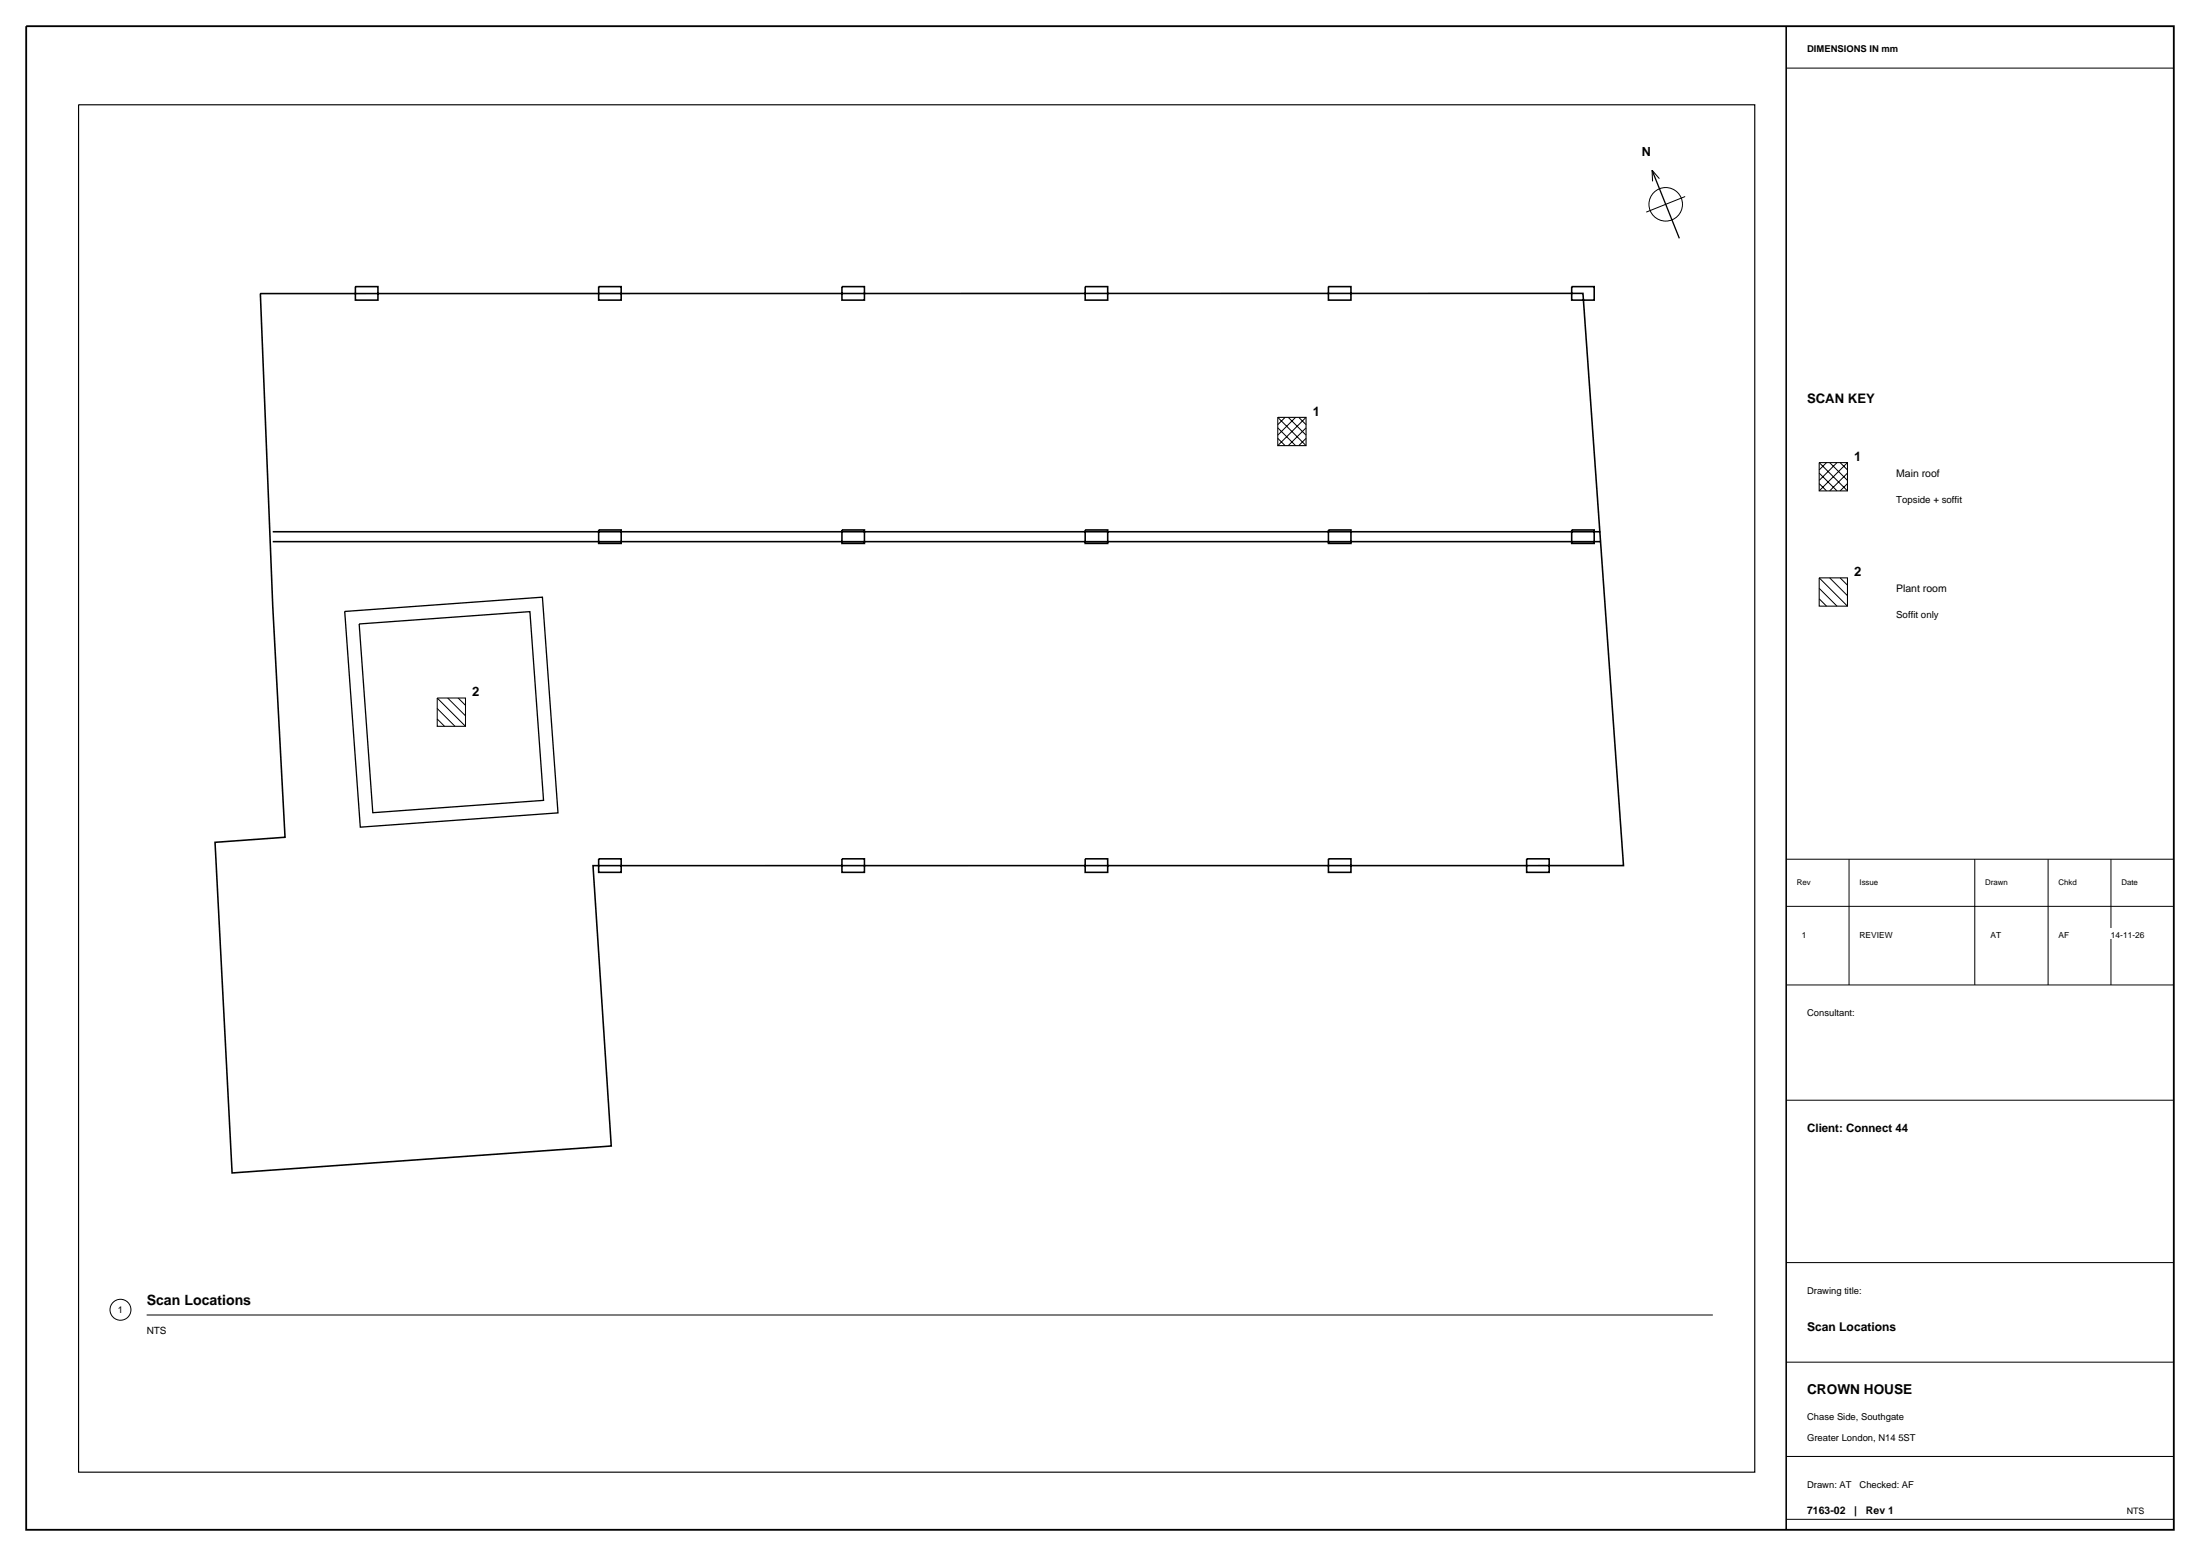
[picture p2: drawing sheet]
<svg xmlns="http://www.w3.org/2000/svg" width="420mm" height="297mm" viewBox="0 0 420 297" stroke-linecap="round" stroke-linejoin="round" font-family="sans-serif">
<g fill="none" stroke="#000" stroke-width=".19">
<path d="M341 13h74M321.7 37.5l-7.4 3M243.9 79.7l5.4 5.4M245.3 79.7l-1.4 1.4M245.9 79.7l3.4 3.4M247.3 79.7l-3.4 3.4M247.9 79.7l1.4 1.4M249.3 79.7l-5.4 5.4M243.9 81.7l3.4 3.4M243.9 83.7l1.4 1.4M249.3 83.7l-1.4 1.4M249.3 81.7l-3.4 3.4"/>
<path d="M347.3 88.3l5.4 5.4M347.3 90.3l3.4 3.4M347.3 92.3l1.4 1.4M348.7 88.3l-1.4 1.4M349.3 88.3l3.4 3.4M350.7 88.3l-3.4 3.4M351.3 88.3l1.4 1.4M352.7 92.3l-1.4 1.4M352.7 90.3l-3.4 3.4M352.7 88.3l-5.4 5.4M347.3 110.3l5.4 5.4M347.3 112.3l3.4 3.4"/>
<path d="M347.3 114.3l1.4 1.4M349.3 110.3l3.4 3.4M351.3 110.3l1.4 1.4M83.5 133.2l5.4 5.4M83.5 135.2l3.4 3.4M83.5 137.2l1.4 1.4M85.5 133.2l3.4 3.4M87.5 133.2l1.4 1.4M341 164h74M341 173h74M353 164v24M377 164v24"/>
<path d="M391 164v24M403 164v24M341 188h74M341 210h74M28 251h299M341 241h74M341 260h74M341 278h74M341 290h74"/>
<circle cx="318" cy="39" r="3.2"/>
<circle cx="23" cy="250" r="2"/>
</g>
<path d="M5 5h410v287h-410z" fill="none" stroke="#000" stroke-width=".35"/>
<path d="M15 20h320v261h-320z" fill="none" stroke="#000" stroke-width=".22"/>
<g fill="none" stroke="#000" stroke-width=".3">
<path d="M341 5v287M49.7 56h252.5l7.7 109.2h-196.7l3.5 53.5-72.4 5.2-3.2-63.1 13.3-1-2.3-44.1zM67.8 54.7h4.3v2.6h-4.3zM114.3 54.7h4.3v2.6h-4.3zM160.7 54.7h4.3v2.6h-4.3zM207.2 54.7h4.3v2.6h-4.3zM253.6 54.7h4.3v2.6h-4.3zM300.1 54.7h4.3v2.6h-4.3zM52.1 101.5h253.4M52.1 103.4h253.4M114.3 101.1h4.3v2.6h-4.3zM160.7 101.1h4.3v2.6h-4.3z"/>
<path d="M207.2 101.1h4.3v2.6h-4.3zM253.6 101.1h4.3v2.6h-4.3zM300.1 101.1h4.3v2.6h-4.3zM114.3 163.9h4.3v2.6h-4.3zM160.7 163.9h4.3v2.6h-4.3zM207.2 163.9h4.3v2.6h-4.3zM253.6 163.9h4.3v2.6h-4.3zM291.4 163.9h4.3v2.6h-4.3z"/>
</g>
<path d="M316.8 34.1l-1.4-1.6 .1 2.1M243.9 79.7h5.4v5.4h-5.4zM347.3 88.3h5.4v5.4h-5.4zM347.3 110.3h5.4v5.4h-5.4zM83.5 133.2h5.4v5.4h-5.4z" fill="none" stroke="#000" stroke-width=".2"/>
<path d="M315.4 32.5l5.2 13M65.8 116.7l37.8-2.7 2.9 41.2-37.7 2.7zM68.6 119.1l32.6-2.4 2.6 36.1-32.6 2.3z" fill="none" stroke="#000" stroke-width=".25"/>
<g fill="#fff">
<path d="M344.7 8h18v2.2h-18z"/>
<path d="M344.7 74.2h13.5v3.1h-13.5z"/>
<path d="M353.7 85.2h2v3h-2z"/>
<path d="M361.7 88.7h8.9v2.5h-8.9z"/>
<path d="M361.7 93.9h13.2v2.4h-13.2z"/>
<path d="M353.7 107.2h2v3h-2z"/>
<path d="M361.7 110.7h10.3v2.5h-10.3z"/>
<path d="M361.7 115.9h8.7v2.3h-8.7z"/>
<path d="M342.7 167.3h3.3v2h-3.3z"/>
<path d="M354.7 167.3h4.2v2h-4.2z"/>
<path d="M378.7 167.3h4.9v2h-4.9z"/>
<path d="M392.7 167.3h4.1v2h-4.1z"/>
<path d="M404.7 167.3h3.8v2h-3.8z"/>
<path d="M343.7 177.2h1.5v2h-1.5z"/>
<path d="M354.7 177.2h6.9v2h-6.9z"/>
<path d="M379.7 177.2h2.6v2h-2.6z"/>
<path d="M392.7 177.2h2.6v2h-2.6z"/>
<path d="M402.7 177.2h7v2h-7z"/>
<path d="M344.7 192h9.7v2.3h-9.7z"/>
<path d="M344.7 213.5h19.9v2.8h-19.9z"/>
<path d="M344.7 245h11v2.3h-11z"/>
<path d="M344.7 251.4h17.6v2.9h-17.6z"/>
<path d="M344.7 263.1h20.7v3.2h-20.7z"/>
<path d="M344.7 269h19.1v2.3h-19.1z"/>
<path d="M344.7 273h21.3v2.2h-21.3z"/>
<path d="M344.7 282h21v2.3h-21z"/>
<path d="M344.7 286.7h17.2v2.6h-17.2z"/>
<path d="M405.7 287.1h4v2.2h-4z"/>
<path d="M313.1 27h2.3v3h-2.3z"/>
<path d="M250.3 76.6h2v3h-2z"/>
<path d="M89.9 130.1h2v3.1h-2z"/>
<path d="M22.2 248.7h1.6v2.2h-1.6z"/>
<path d="M27.7 246h20.6v3.3h-20.6z"/>
<path d="M27.7 252.4h4.4v2.4h-4.4z"/>
</g>
<text font-size="2.7" x="28" y="249">Scan Locations</text>
<text font-size="2.6" x="345" y="266">CROWN HOUSE</text>
<g font-size="2.5">
<text x="345" y="77">SCAN KEY</text>
<text x="250.6" y="79.4">1</text>
<text x="354" y="88">1</text>
<text x="354" y="110">2</text>
<text x="90.2" y="132.9">2</text>
</g>
<text font-size="2.4" x="313.4" y="29.7">N</text>
<text font-size="2.3" x="345" y="254">Scan Locations</text>
<text font-size="2.2" x="345" y="216">Client: Connect 44</text>
<g font-size="2">
<text x="362" y="91">Main roof</text>
<text x="362" y="113">Plant room</text>
<text x="345" y="289">7163-02</text>
<text x="354" y="289">|</text>
<text x="356.2" y="289">Rev 1</text>
</g>
<text font-size="1.9" x="28" y="254.6">NTS</text>
<g font-size="1.8">
<text x="345" y="10">DIMENSIONS IN mm</text>
<text x="362" y="96">Topside + soffit</text>
<text x="362" y="118">Soffit only</text>
<text x="345" y="194">Consultant:</text>
<text x="22.5" y="250.7">1</text>
<text x="345" y="247">Drawing title:</text>
<text x="345" y="271">Chase Side, Southgate</text>
<text x="345" y="275">Greater London, N14 5ST</text>
<text x="345" y="284">Drawn: AT</text>
<text x="355" y="284">Checked: AF</text>
</g>
<text font-size="1.7" x="406" y="289">NTS</text>
<g font-size="1.6">
<text x="344" y="179">1</text>
<text x="355" y="179">REVIEW</text>
<text x="380" y="179">AT</text>
<text x="393" y="179">AF</text>
<text x="403" y="179">14-11-26</text>
</g>
<g font-size="1.5">
<text x="343" y="169">Rev</text>
<text x="355" y="169">Issue</text>
<text x="379" y="169">Drawn</text>
<text x="393" y="169">Chkd</text>
<text x="405" y="169">Date</text>
</g>
</svg>
